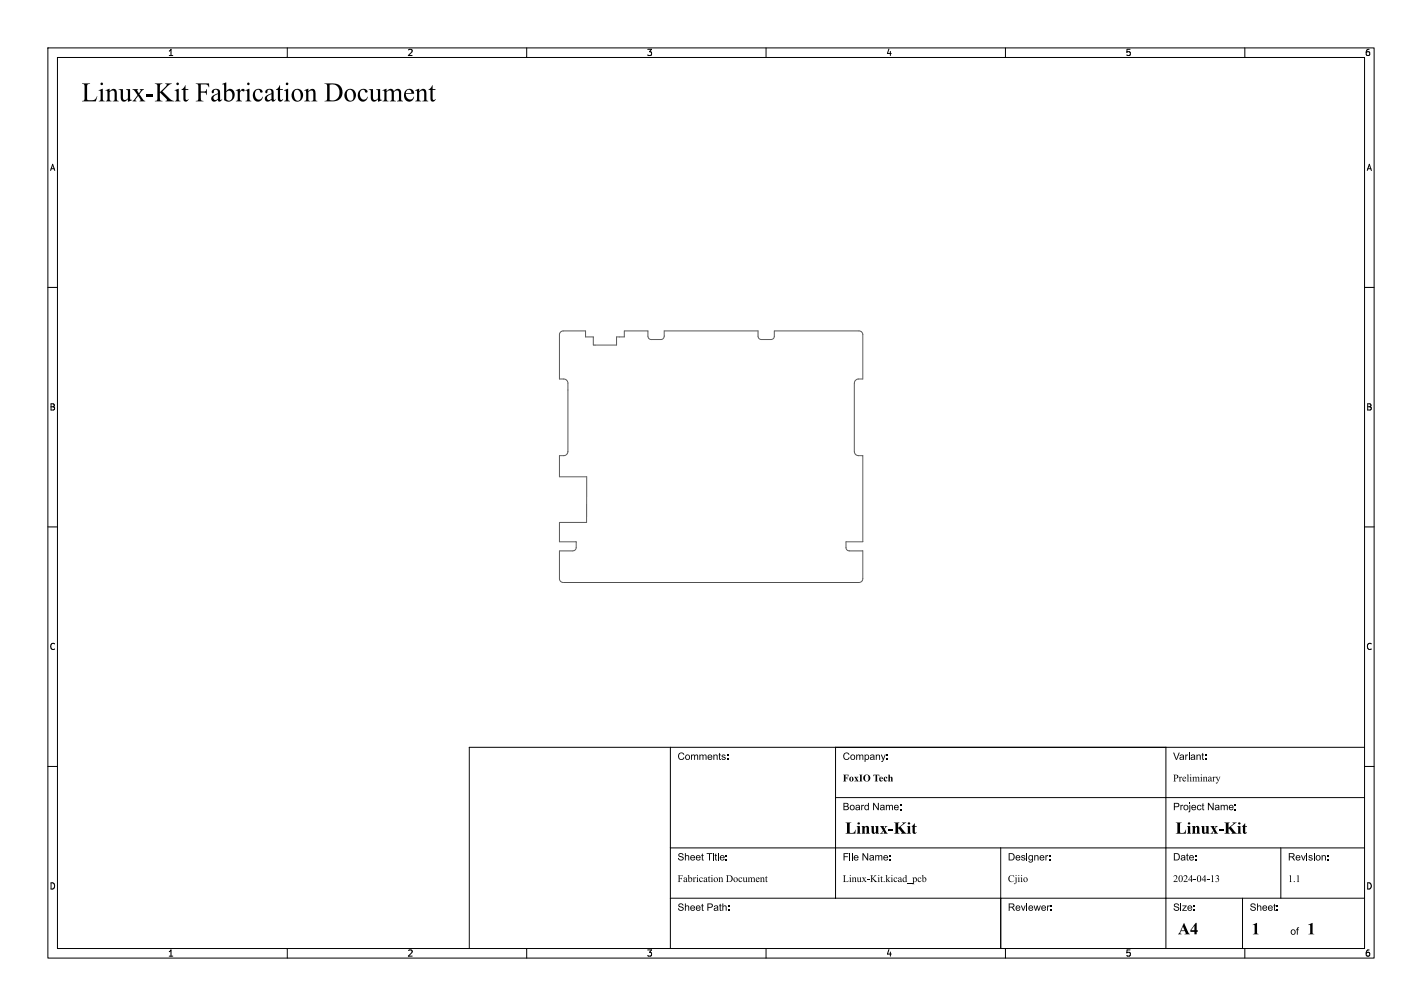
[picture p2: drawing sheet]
<svg xmlns="http://www.w3.org/2000/svg" width="297mm" height="210mm" viewBox="0 0 297 210" stroke-linecap="round" stroke-linejoin="round" font-family="sans-serif">
<g fill="none" stroke="#000" stroke-width=".21">
<path d="M10 10h277v190h-277zM12 12h273v186h-273zM60 10v2M110 10v2M160 10v2M210 10v2M260 10v2M10 60h2M285 60h2M10 110h2M285 110h2M10 160h2"/>
<path d="M140 156v42M174.5 156v31.5M243.5 156v42M285 160h2M285 156h-187v42M140 177h145M174.5 166.5h110.5M209 177v21M267.5 177v10.5M60 198v2M110 198v2M140 187.5h145"/>
<path d="M160 198v2M210 198v2M259.5 187.5v10.5M260 198v2"/>
</g>
<path d="M117.1 69.3l.5-.2h4.7v1.2h1.6v1.7h4.9v-1.7h1.6v-1.2h4.9v1.1a.7 .7 0 0 0 .7 .7h2a.7 .7 0 0 0 .7-.7v-1.1h19.6v1.1a.7 .7 0 0 0 .7 .7h2a.7 .7 0 0 0 .7-.7v-1.1h17.7a.8 .8 0 0 1 .8 .8v9.2h-.9a.88 .88 0 0 0-.9 .9v14.2a.88 .88 0 0 0 .9 .9h.9v18h-3.5v1.2a.7 .7 0 0 0 .7 .7h2.8v5.8a.8 .8 0 0 1-.8 .8h-61.8a.8 .8 0 0 1-.8-.8v-5.8h2.8a.7 .7 0 0 0 .7-.7v-1.2h-3.5v-4h5.7v-9.6h-5.7v-4.4h.9a.88 .88 0 0 0 .9-.9v-14.2a.88 .88 0 0 0-.9-.9h-.9v-9.2z" fill="none" stroke="#575757" stroke-width=".21"/>
<text font-size="5.6" x="17" y="22.6">Linux-Kit FabricationDocument</text>
<g font-size="3.5">
<text x="176.5" y="175">Linux-Kit</text>
<text x="245.5" y="175">Linux-Kit</text>
<text x="246" y="196">A4</text>
<text x="261.4" y="196">1</text>
<text x="273" y="196">1</text>
</g>
<g font-size="2.1">
<text x="141.5" y="159.2">Comments:</text>
<text x="176" y="159.2">Company:</text>
<text x="245" y="159.2">Variant:</text>
<text x="176" y="163.7">FoxIO Tech</text>
<text x="245" y="163.7">Preliminary</text>
<text x="176" y="169.7">Board Name:</text>
<text x="245" y="169.7">Project Name:</text>
<text x="141.5" y="180.2">Sheet Title:</text>
<text x="141.5" y="184.7">FabricationDocument</text>
<text x="176" y="184.7">Linux-Kit.kicad_pcb</text>
<text x="176" y="180.2">File Name:</text>
<text x="210.5" y="180.2">Designer:</text>
<text x="210.5" y="184.7">Cjiio</text>
<text x="245" y="180.2">Date:</text>
<text x="245" y="184.7">2024-04-13</text>
<text x="269" y="180.2">Revision:</text>
<text x="269" y="184.7">1.1</text>
<text x="141.5" y="190.7">Sheet Path:</text>
<text x="210.5" y="190.7">Reviewer:</text>
<text x="245" y="190.7">Size:</text>
<text x="261" y="190.7">Sheet:</text>
<text x="269.5" y="195.7">of</text>
</g>
<g font-size="1.8">
<text x="35" y="11.9">1</text>
<text x="85" y="11.9">2</text>
<text x="135" y="11.9">3</text>
<text x="185" y="11.9">4</text>
<text x="235" y="11.9">5</text>
<text x="285" y="11.9">6</text>
<text x="10.3" y="35.9">A</text>
<text x="285.4" y="35.9">A</text>
<text x="10.3" y="85.9">B</text>
<text x="285.3" y="85.9">B</text>
<text x="10.3" y="135.9">C</text>
<text x="285.3" y="135.9">C</text>
<text x="10.3" y="185.9">D</text>
<text x="285.3" y="185.9">D</text>
<text x="35" y="199.9">1</text>
<text x="85" y="199.9">2</text>
<text x="135" y="199.9">3</text>
<text x="185" y="199.9">4</text>
<text x="235" y="199.9">5</text>
<text x="285" y="199.9">6</text>
</g>
</svg>
